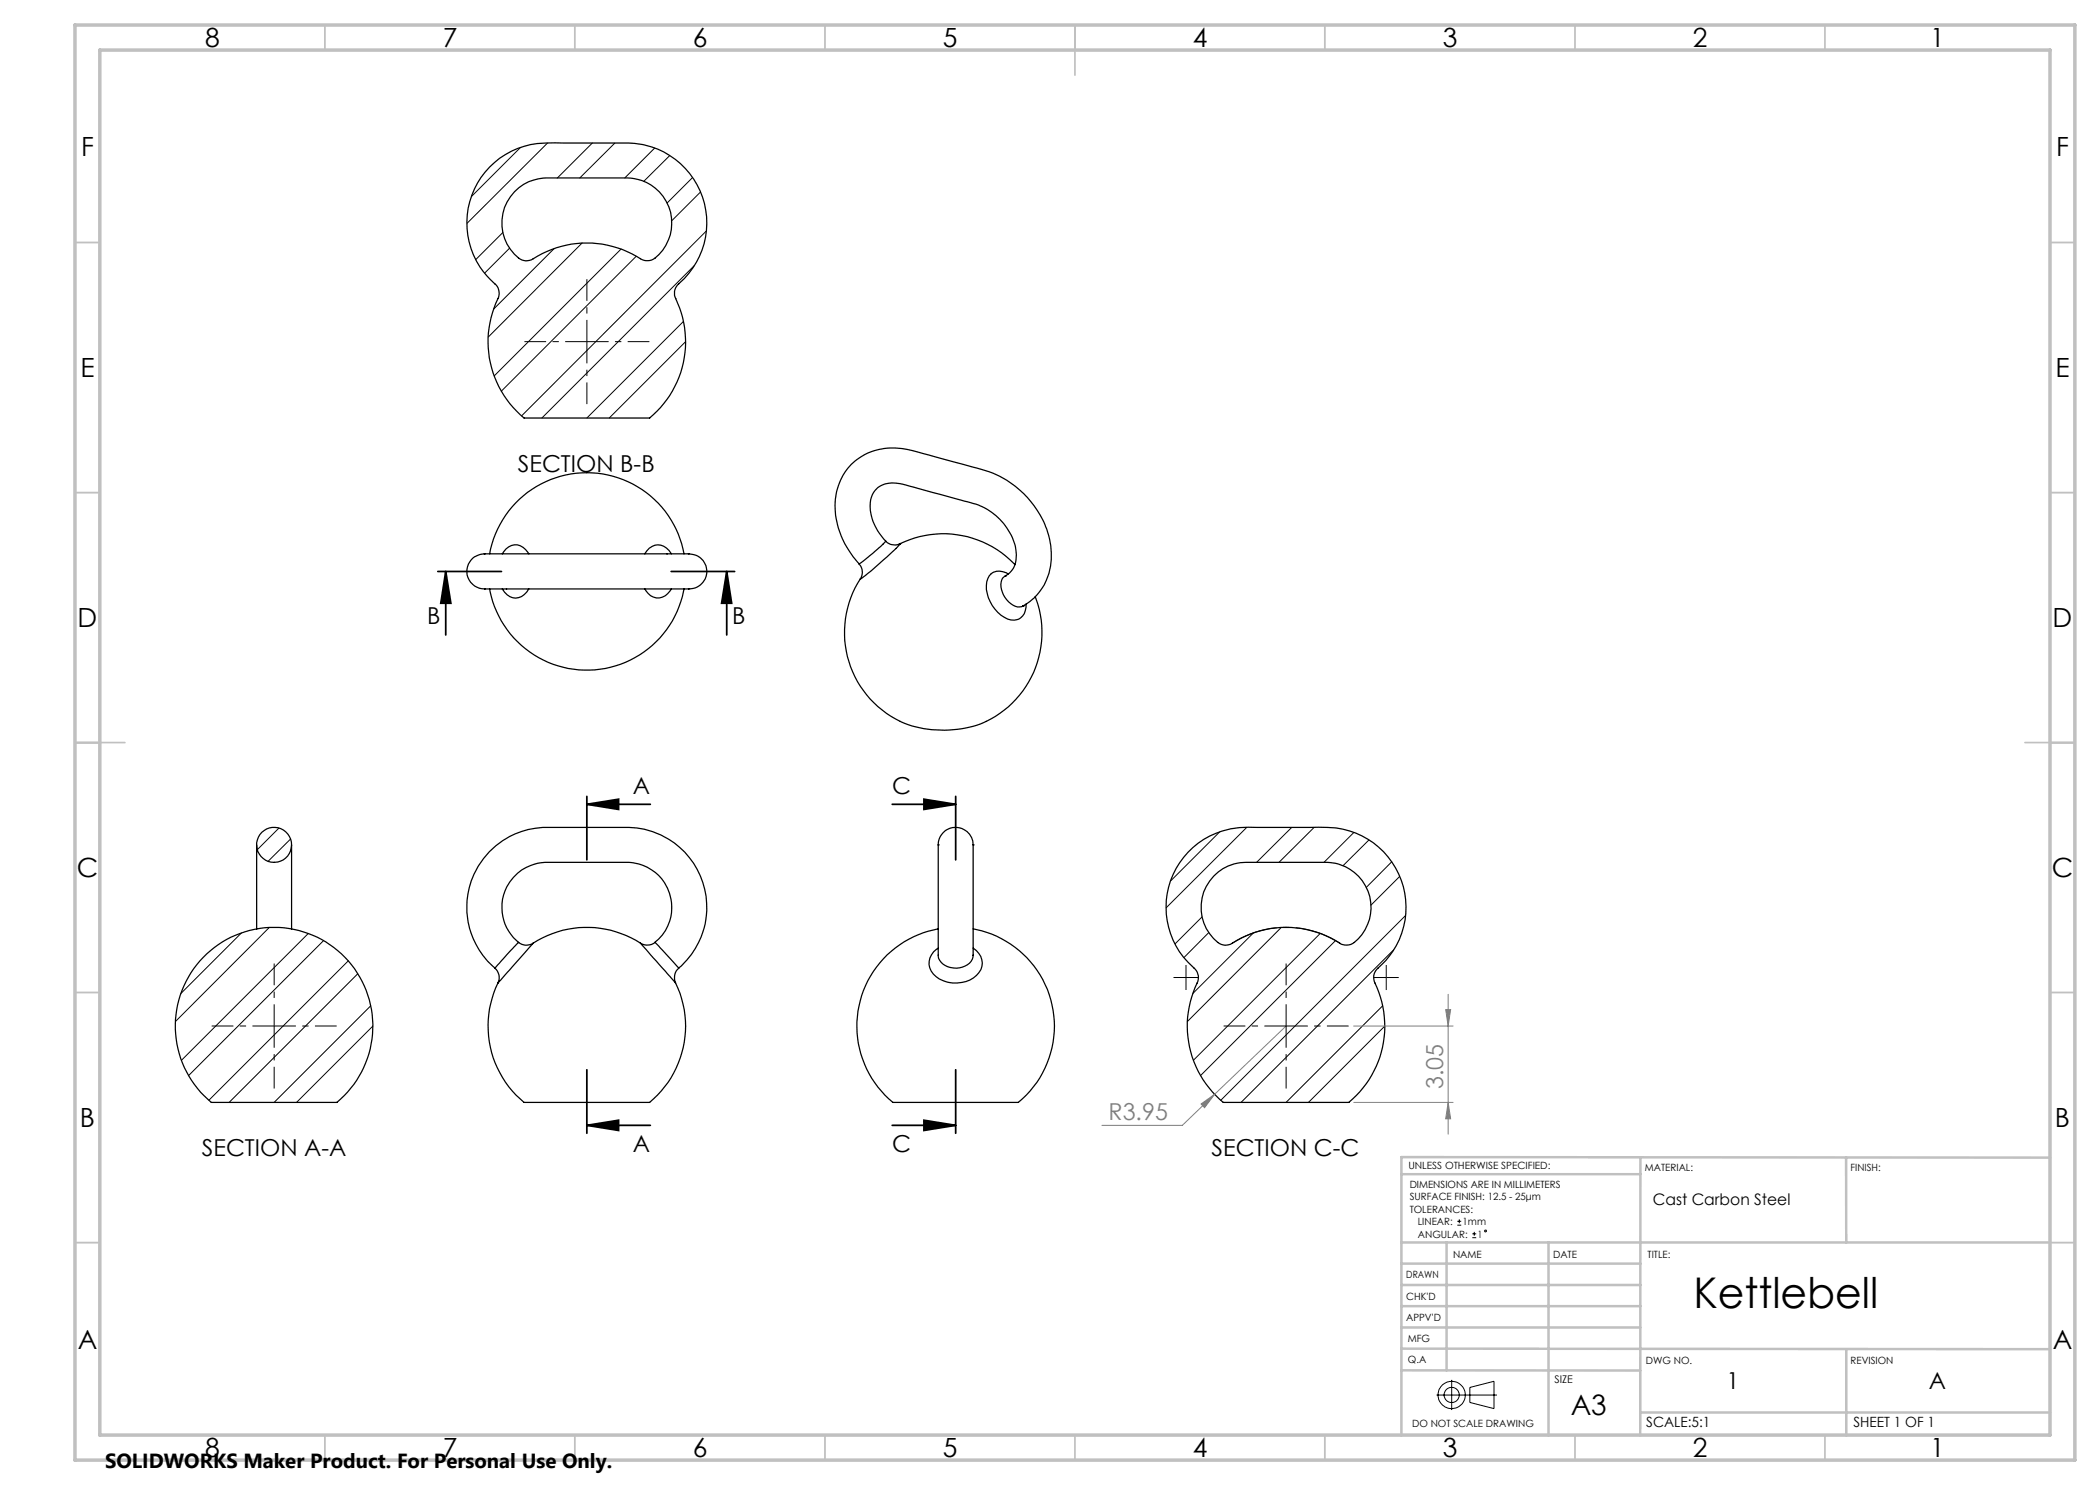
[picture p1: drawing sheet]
<svg xmlns="http://www.w3.org/2000/svg" width="420mm" height="297mm" viewBox="0 0 420 297" stroke-linecap="round" stroke-linejoin="round" font-family="sans-serif">
<g fill="none" stroke="#000" stroke-width=".25">
<path d="M97.9 33.4a16.5 16.5 0 0 1 13.1-4.8h12.4a16.1 16.1 0 0 1 16.7 9.7 16.1 16.1 0 0 1-4.6 18.7 2.41 2.41 0 0 0-.4 2.7 19.8 19.8 0 0 1-5.2 23.9h-25.1a19.8 19.8 0 0 1-5.1-24.2 2.54 2.54 0 0 0-.7-2.6 16 16 0 0 1-1.1-23.4zM102.9 38.3a9.7 9.7 0 0 1 7.9-2.7h9.5a26.8 26.8 0 0 1 8.1 .5 8.9 8.9 0 0 1 5.9 7.4 8.9 8.9 0 0 1-3.9 8.5l-.8 .1h-.8a23.3 23.3 0 0 0-9.4-3.4 20 20 0 0 0-13.1 3.3 2.86 2.86 0 0 1-3.4-1.2 9 9 0 0 1 0-12.5zM96.9 117.8h40.9M96.9 110.8h40.9M97 110.8a3.5 3.5 0 0 0-3.6 3.5 3.5 3.5 0 0 0 3.6 3.5M97.9 110.8a19.8 19.8 0 0 1 19.5-16.3 19.8 19.8 0 0 1 19.4 16.3M97.9 117.8a19.8 19.8 0 0 0 19.5 16.2 19.8 19.8 0 0 0 19.4-16.2M100.5 117.8a2.83 2.83 0 0 0 2.6 1.8 2.83 2.83 0 0 0 2.7-1.8M100.5 110.8a2.84 2.84 0 0 1 2.6-1.8 2.84 2.84 0 0 1 2.7 1.8M101.3 117.8h.1M128.9 110.8a2.87 2.87 0 0 1 2.7-1.8 2.87 2.87 0 0 1 2.7 1.8M129 117.8a2.83 2.83 0 0 0 2.6 1.8 2.83 2.83 0 0 0 2.7-1.8"/>
<path d="M133.4 110.8h.1M137.7 110.8a3.5 3.5 0 0 1 3.7 3.5 3.5 3.5 0 0 1-3.7 3.5M171.8 112.8a16.8 16.8 0 0 1-4.5-14.5 11.3 11.3 0 0 1 13.1-8.6l2.1 .4 10.9 3a23.5 23.5 0 0 1 8.8 3.5 18 18 0 0 1 8.1 15.3 11.2 11.2 0 0 1-5.7 9.3M172.1 115.7a19.6 19.6 0 0 0 12.6 30 20.3 20.3 0 0 0 17-4.3 19.8 19.8 0 0 0 5.3-22.1M177.1 108.2v.1a36 36 0 0 1-5.3 4.5 2.39 2.39 0 0 1 .3 2.9M180 108.8a19.8 19.8 0 0 1 23 4.1M180 108.8a2.58 2.58 0 0 1-3.2-1 9.6 9.6 0 0 1-2.5-8.3 4.6 4.6 0 0 1 5.7-2.8l12.3 3.3a13.2 13.2 0 0 1 10.2 7.7 6.7 6.7 0 0 1 0 6.2l-.8 .9-.7 .4M180 108.8h.1M180 108.8a68.3 68.3 0 0 1-8 7l.1-.1M201.1 115.2h.1M201.1 115.2a2.53 2.53 0 0 0-.6 3.3 4.2 4.2 0 0 0 3.4 2.9l.7-.2M201.6 114.8a2.62 2.62 0 0 0-4 .9 6.9 6.9 0 0 0 3.3 7.8 2.63 2.63 0 0 0 2.8 .4 2.63 2.63 0 0 0 1.5-2.5v-.6"/>
<path d="M204.6 121.2h.1M51.3 169v16.8M58.3 169v16.8M187.6 169h.1M187.6 169v21.7a2.89 2.89 0 0 0 3.1 2.9 3.3 3.3 0 0 0 3.9-2.5M187.6 169a3.5 3.5 0 0 1 3.5-3.5 3.5 3.5 0 0 1 3.5 3.5M194.6 169h.1M194.6 169v22M237.6 170.4a16.7 16.7 0 0 1 13.8-4.9h10.5a19.2 19.2 0 0 1 10.5 1.7 16 16 0 0 1 2.9 26.7 2.41 2.41 0 0 0-.3 2.7 19.8 19.8 0 0 1-5.2 23.9h-25.1a19.8 19.8 0 0 1-5.1-24.2 2.61 2.61 0 0 0-.8-2.7 16 16 0 0 1-1.2-23.2zM242.7 175.2a9.5 9.5 0 0 1 8.1-2.7h12.1a11.3 11.3 0 0 1 7.1 1.4 8.9 8.9 0 0 1 .2 15l-1.2 .1a3.4 3.4 0 0 1-1.9-.9 19.8 19.8 0 0 0-21 .7 2.86 2.86 0 0 1-3.4-1.1 9 9 0 0 1 0-12.5zM40.6 191.5a19.8 19.8 0 0 1 28.7 .3 19.8 19.8 0 0 1-1.9 28.7h-25.1a19.8 19.8 0 0 1-1.7-29zM99 193.6a2.4 2.4 0 0 1 .6 3"/>
<path d="M99.6 196.6a19.5 19.5 0 0 0 5.4 23.9h24.9a19.7 19.7 0 0 0 5.2-23.9M103.7 188.5a2.42 2.42 0 0 0 2.9 .1M103.7 188.5l-4.7 5.1a16 16 0 0 1-4.3-18.5 16 16 0 0 1 16.5-9.6h12.1a16.3 16.3 0 0 1 17.2 11 15.9 15.9 0 0 1-4.8 17.1M106.6 188.6a19.8 19.8 0 0 1 21.5 0M106.6 188.6l-7 8M128.1 188.6a2.57 2.57 0 0 0 2.9-.1l4.7 5.1a2.57 2.57 0 0 0-.6 3M128.1 188.6l7 8M131 188.5a9 9 0 0 0 2.6-10.7 9 9 0 0 0-9.5-5.3h-13.1a9.4 9.4 0 0 0-10.5 7.3 9 9 0 0 0 3.2 8.7M187.6 185.8a19.7 19.7 0 0 0-15.6 14.5 19.7 19.7 0 0 0 6.7 20.2h24.9a19.8 19.8 0 0 0 6.6-20.3 19.8 19.8 0 0 0-15.6-14.4M194.6 189.6a3.4 3.4 0 0 1 .1 6 6.3 6.3 0 0 1-8.5-1.4 3.3 3.3 0 0 1 1.4-4.6M194.6 191v.1"/>
<circle cx="54.8" cy="169" r="3.5"/>
</g>
<g fill="none" stroke="#000" stroke-width=".2">
<path d="M104 29.6l-9.7 9.7M109.5 28.6l-16.1 16.1M118.5 28.6l-7 7M123 28.6l-7 7M130.9 29.6l-5.9 6M133.9 31.1l-5.1 5.2M138.5 35.5l-5.1 5.1M140.1 38.4l-5.8 5.8M100.6 46.5l-5.4 5.4M101.9 49.6l-5 5M110.8 49.7l-12.1 12.1M116.4 48.6l-18.8 18.8"/>
<path d="M124.2 49.8l-25.4 25.4M127.2 51.3l-26.9 26.9M138.9 53.1l-30.5 30.5M141.3 46.2l-37 37M136.7 64.3l-19.3 19.3M137.1 68.3l-15.3 15.3M55.8 165.6l-4.3 4.3M58.1 167.8l-4.5 4.5M243.9 166.4l-9.7 9.7M249.3 165.5l-16 16M258.3 165.5l-7 7M262.8 165.5l-7 7"/>
<path d="M270.8 166.5l-6 6M273.8 168l-5.2 5.1M278.3 172.4l-5 5.1M279.9 175.3l-5.7 5.7M48.3 186.6l-12.1 12.1M53.9 185.5l-18.8 18.8M61.7 186.7l-25.4 25.4M64.7 188.1l-27 27M69.6 192.2l-27.8 27.9M71.5 194.8l-25.7 25.7M240.4 183.4l-5.4 5.4M241.8 186.5l-5 5"/>
<path d="M250.7 186.6l-12.2 12.1M256.3 185.5l-18.8 18.8M264.1 186.7l-25.4 25.4M267.1 188.1l-27 27M278.7 190l-30.5 30.5M281.1 183.1l-36.9 37M74.2 201.2l-19.4 19.3M74.6 205.2l-15.3 15.3M276.5 201.2l-19.3 19.3M277 205.2l-15.3 15.3"/>
</g>
<g fill="none" stroke="#000" stroke-width=".35">
<path d="M87.6 114.3h12.7M89.1 114.3l1.1 6.3h-2zM89.1 114.3v12.7M134.2 114.3h12.7M145.3 114.3l1 6.3h-2zM145.3 114.3v12.7M117.4 159.3v12.7M184.8 159.8l6.3 1.1-6.3 1zM191.1 159.3v12.7M117.4 160.9l6.3-1.1v2.1zM117.4 160.9h12.7M178.4 160.9h12.7"/>
<path d="M117.4 214v12.7M191.1 214v12.7M117.4 225.1l6.3-1.1v2.1zM117.4 225.1h12.7M178.4 225.1h12.7M184.8 224l6.3 1.1-6.3 1z"/>
</g>
<g fill="none" stroke="#c0c0c0" stroke-width=".35">
<path d="M65 5v5M115 5v5M165 5v5M215 5v10M265 5v5M315 5v5M365 5v5M15 48.5h5M410 48.5h5M15 98.5h5M410 98.5h5M15 148.5h10"/>
<path d="M405 148.5h10M15 198.5h5M410 198.5h5M15 248.5h5M410 248.5h5M65 287v5M115 287v5M165 287v5M215 287v5M265 287v5M315 287v5M365 287v5"/>
</g>
<g fill="none" stroke="#c0c0c0" stroke-width=".5">
<path d="M280.3 234.8h47.8M328.1 231.5l-.1 55.6M369.2 231.5l.1 17M410 231.5l-129.7-.1v55.8M280.3 248.5h129.7M280.3 257h47.8M280.3 252.7h47.8M289.3 248.5v25.6M309.7 248.5v38.7M280.3 265.5h47.7M280.3 261.2h47.8M280.3 274.1h47.7"/>
<path d="M280.3 269.7l129.7 .1M369.3 269.8v17.4M328 282.5h82"/>
</g>
<path d="M15 5h400v287h-400zM20 10h390v277h-390z" fill="none" stroke="#c0c0c0" stroke-width=".7"/>
<path d="M89.1 114.3l1.1 6.3h-2zM145.3 114.3l1 6.3h-2zM117.4 160.9l6.3-1.1v2.1zM184.8 159.8l6.3 1.1-6.3 1zM117.4 225.1l6.3-1.1v2.1zM184.8 224l6.3 1.1-6.3 1z" fill="#000"/>
<path d="M289.6 198.9v27.9M270.7 205.2h19.9M289.1 201.9h1l-.5 3.3zM270.8 220.5h19.8" fill="none" stroke="#808080" stroke-width=".2"/>
<path d="M117.4 68.3v-12.5M117.4 68.3h-12.5M117.4 68.3v12.5M117.4 68.3h12.5M54.8 205.2v-12.5M54.8 205.2h-12.5M54.8 205.2v12.5M54.8 205.2h12.5" fill="none" stroke="#000" stroke-width=".2" stroke-dasharray="15.2 1.3 1.3 1.3" stroke-dashoffset="10.9" stroke-linecap="butt"/>
<path d="M289.1 201.9h1l-.5 3.3z" fill="#808080"/>
<path d="M289.6 220.5l.5 3.3h-1z" fill="none" stroke="#808080" stroke-width=".2"/>
<path d="M289.6 220.5l.5 3.3h-1z" fill="#808080"/>
<path d="M242.9 218.9l-6.4 6.2h-16.1M257.2 205.2l-14.3 13.7M240.2 220.8l2.7-1.9-2 2.6z" fill="none" stroke="#808080" stroke-width=".2"/>
<path d="M240.2 220.8l2.7-1.9-2 2.6z" fill="#808080"/>
<g fill="none" stroke="#000" stroke-width=".2">
<path d="M291.5 245h.7M291.5 244.3h.7M291.9 243.9v.7M294.5 247.5h.7M294.5 246.8h.7M294.9 246.4v.8M287.3 279h12.1M290.3 276v6M294 277.5l4.8-1.2v5.4l-4.8-1.2z"/>
<circle cx="297.1" cy="246.2" r=".19"/>
<circle cx="290.3" cy="279" r="1.52"/>
<circle cx="290.3" cy="279" r="2.72"/>
</g>
<path d="M267.9 188.6a19.8 19.8 0 0 0-21.4 0" fill="none" stroke="#000" stroke-width=".2" stroke-dasharray="15.2 1.3 1.3 1.3" stroke-dashoffset="5.8" stroke-linecap="butt"/>
<path d="M257.2 205.2v-12.5M257.2 205.2h-12.5M257.2 205.2v12.5M257.2 205.2h12.5" fill="none" stroke="#000" stroke-width=".2" stroke-dasharray="15.2 1.3 1.3 1.3" stroke-dashoffset="10.9" stroke-linecap="butt"/>
<path d="M237.2 195.5v-2.5M237.2 195.5h-2.5M237.2 195.5v2.5M237.2 195.5h2.5M277.2 195.5v-2.5M277.2 195.5h-2.5M277.2 195.5v2.5M277.2 195.5h2.5" fill="none" stroke="#000" stroke-width=".2" stroke-dasharray="15.2 1.3 1.3 1.3" stroke-linecap="butt"/>
<text font-size="8.5" x="338.7" y="261.7">Kettlebell</text>
<text font-size="5.6" x="314.1" y="282.9">A3</text>
<g font-size="5.3">
<text x="41" y="9.5">8</text>
<text x="88.5" y="9.5">7</text>
<text x="138.5" y="9.5">6</text>
<text x="188.5" y="9.5">5</text>
<text x="238.5" y="9.5">4</text>
<text x="288.5" y="9.5">3</text>
<text x="338.5" y="9.5">2</text>
<text x="386" y="9.5">1</text>
<text x="16.2" y="31.2">F</text>
<text x="411.2" y="31.2">F</text>
<text x="16.1" y="75.5">E</text>
<text x="411.1" y="75.5">E</text>
<text x="15.5" y="125.5">D</text>
<text x="410.5" y="125.5">D</text>
<text x="15.4" y="175.5">C</text>
<text x="410.4" y="175.5">C</text>
<text x="16" y="225.5">B</text>
<text x="411" y="225.5">B</text>
<text x="15.5" y="269.7">A</text>
<text x="410.5" y="269.7">A</text>
<text x="41" y="291.5">8</text>
<text x="88.5" y="291.5">7</text>
<text x="138.5" y="291.5">6</text>
<text x="188.5" y="291.5">5</text>
<text x="238.5" y="291.5">4</text>
<text x="288.5" y="291.5">3</text>
<text x="338.5" y="291.5">2</text>
<text x="386" y="291.5">1</text>
</g>
<g font-size="4.7">
<text x="103.6" y="94.3">SECTION B-B</text>
<text x="85.4" y="124.8">B</text>
<text x="146.4" y="124.8">B</text>
<text x="126.5" y="158.7">A</text>
<text x="178.4" y="158.7">C</text>
<text x="40.4" y="231.2">SECTION A-A</text>
<text x="126.5" y="230.4">A</text>
<text x="178.4" y="230.4">C</text>
<text x="242.3" y="231.2">SECTION C-C</text>
<text x="345.3" y="277.8">1</text>
<text x="385.8" y="277.8">A</text>
</g>
<g font-size="4.7" fill="#808080">
<text x="288.6" y="217.8" transform="rotate(-90 288.6 217.8)">3.05</text>
<text x="221.7" y="224">R3.95</text>
</g>
<text font-size="4.1" x="21" y="293.7">SOLIDWORKS Maker Product. For Personal Use Only.</text>
<text font-size="3.2" x="330.6" y="241">Cast Carbon Steel</text>
<g font-size="2.8">
<text x="329.3" y="285.5">SCALE:5:1</text>
<text x="370.7" y="285.5">SHEET 1 OF 1</text>
</g>
<text font-size="2.1" x="310.9" y="276.7">SIZE</text>
<g font-size="2">
<text x="281.7" y="233.9">UNLESS OTHERWISE SPECIFIED:</text>
<text x="281.9" y="237.5">DIMENSIONS ARE IN MILLIMETERS</text>
<text x="329" y="234.2">MATERIAL:</text>
<text x="370.1" y="234.2">FINISH:</text>
<text x="281.9" y="240">SURFACE FINISH: 12.5 - 25μm</text>
<text x="281.9" y="242.5">TOLERANCES:</text>
<text x="283.6" y="245">LINEAR:</text>
<text x="292.5" y="245">1mm</text>
<text x="283.6" y="247.5">ANGULAR:</text>
<text x="290.6" y="251.6">NAME</text>
<text x="295.5" y="247.5">1</text>
<text x="310.6" y="251.6">DATE</text>
<text x="329.5" y="251.6">TITLE:</text>
<text x="281.3" y="255.7">DRAWN</text>
<text x="281.2" y="260">CHK'D</text>
<text x="281.2" y="264.3">APPV'D</text>
<text x="281.6" y="268.4">MFG</text>
<text x="281.6" y="272.6">Q.A</text>
<text x="329.2" y="272.8">DWG NO.</text>
<text x="370.1" y="272.8">REVISION</text>
<text x="282.4" y="285.4">DO NOT SCALE DRAWING</text>
</g>
</svg>
